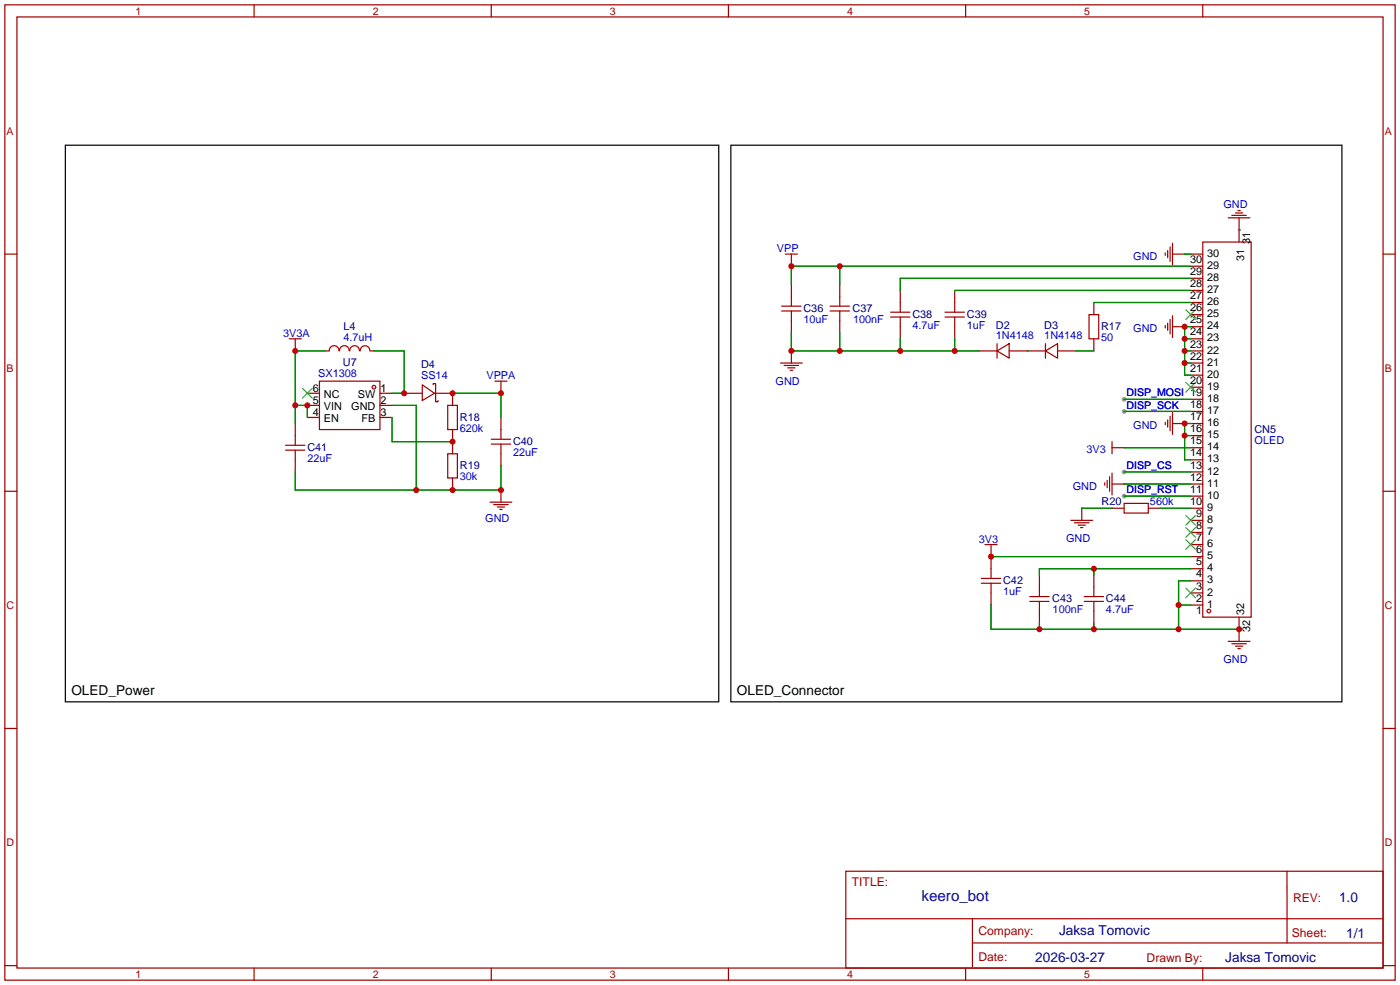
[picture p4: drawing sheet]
<svg xmlns="http://www.w3.org/2000/svg" width="294mm" height="207mm" viewBox="0 0 294 207" stroke-linecap="round" stroke-linejoin="round" font-family="sans-serif">
<g fill="#999">
<circle cx="236" cy="83.8" r=".51"/>
<circle cx="236" cy="86.4" r=".51"/>
<circle cx="236" cy="99.1" r=".51"/>
<circle cx="236" cy="104.1" r=".51"/>
</g>
<g fill="none" stroke="#a10000" stroke-width=".25">
<path d="M1 1h291.9v204.7h-291.9zM3.6 3.6h286.7v199.6h-286.7zM53.3 1v2.6M103.1 1v2.6M152.9 1v2.6M202.7 1v2.6M252.5 1v2.6M1 53.3h2.6M164.8 53.3h2.6M166.1 55.9h.1M166.1 53.3v2.6M166.1 59.7v4.6"/>
<path d="M176.3 59.7v4.6M244.6 53.1v.5M245.1 52.6v1.5M245.6 51.8v3.1M246.1 53.3h2.6M246.1 51.1v4.5M248.7 53.3h.1M249.9 53.3h2.6M249.9 58.4h2.6M249.9 55.9h2.6M252.5 50.8h10.1v78.7h-10.1zM257.8 45.7h4.6"/>
<path d="M258.6 45.2h3M259.3 44.7h1.6M259.8 44.2h.5M260.1 48.3h.1M260.1 45.7v5.1M290.3 53.3h2.6M60.7 71.1h2.5M62 73.7h.1M62 71.1v2.6M68.3 73.7h.8M69.1 73.6a1.01 1.01 0 0 1 1-1 1.01 1.01 0 0 1 1 1M71.3 73.6a1.01 1.01 0 0 1 1-1 1.01 1.01 0 0 1 1 1"/>
<path d="M73.4 73.6a1.01 1.01 0 0 1 1-1 1.01 1.01 0 0 1 1 1M75.6 73.6a1.01 1.01 0 0 1 1-1 1.01 1.01 0 0 1 1 1M77.7 73.7h.8M163.8 76.2h4.6M164.1 65.3h4M164.1 64.3h4M164.6 76.7h3M165.4 77.2h1.5M165.9 77.7h.5M166.1 73.7h.1M166.1 65.3v4.6M166.1 73.7v2.5"/>
<path d="M174.2 65.3h4.1M174.2 64.3h4.1M176.3 65.3v4.6M186.9 65.5h4.1M186.9 66.5h4.1M189 61v4.5M189 66.5v4.6M198.4 65.5h4M198.4 66.5h4M200.4 61v4.5M200.4 66.5v4.6M205.5 73.7h3.8"/>
<path d="M209.3 73.7l2.5-1.6v3.1zM209.3 72.1v3.1M211.8 73.7h7.7M219.5 73.7l2.5-1.6v3.1zM219.5 72.1v3.1M222 73.7h3.8M228.6 66h2v5.1h-2zM229.6 63.5v2.5M229.6 71.1v2.6M244.6 68.3v.5M245.1 67.8v1.5M245.6 67.1v3"/>
<path d="M246.1 66.3v4.6M246.1 68.6h2.6M248.7 68.6h.1M249.9 73.7h2.6M249.9 71.1h2.6M249.9 68.6h2.6M249.9 76.2h2.6M249.9 78.7h2.6M249.9 66h2.6M249.9 63.5h2.6M249.9 61h2.6M59.9 94.5h4.1"/>
<path d="M59.9 93.5h4.1M62 88.9v4.6M62 94.5v4.6M64.5 82.6h2.6M64.5 85.1h2.6M64.5 87.6h2.6M67.1 80h12.7v10.2h-12.7zM79.8 82.6h2.5M79.8 85.1h2.5M79.8 87.6h2.5M84.8 82.6h3.8M88.6 80.8l2.6 1.8-2.6 1.5z"/>
<path d="M90.9 80.8v-.3h.5v3.8h.5v-.2M91.2 82.6h3.8v2.5M94 85.1h2v5.1h-2zM94 95.3h2v5h-2zM95 90.2v5.1M103.1 93.2h4.1M103.1 92.2h4.1M103.9 80h2.5M105.2 82.6h.1M105.2 80v2.6M105.2 87.6v4.6M105.2 93.2v4.6"/>
<path d="M233.4 92.7v2.6M233.4 99.3v4.6M233.4 94h2.6M236 94h.1M244.6 88.6v.6M245.1 88.1v1.6M245.6 87.4v3M246.1 86.6v4.6M246.1 88.9h2.6M248.7 88.9h.1M249.9 88.9h2.6M249.9 94h2.6"/>
<path d="M249.9 99.1h2.6M249.9 96.5h2.6M249.9 91.4h2.6M249.9 86.4h2.6M249.9 83.8h2.6M249.9 81.3h2.6M1 103.1h2.6M95 100.3v2.6M102.9 105.4h4.5M103.6 105.9h3.1M104.4 106.4h1.5M104.9 106.9h.5"/>
<path d="M105.2 102.9h.1M105.2 102.9v2.5M206.8 114.3h2.5M208 116.8h.1M208 114.3v7.1M224.8 109.2h4.6M225.6 109.7h3M226.3 110.2h1.5M226.8 110.7h.5M227.1 106.7h.1M227.1 106.7v2.5M231.9 101.3v.6"/>
<path d="M232.4 100.8v1.6M232.9 100.1v3M233.4 101.6h2.6M233.4 106.7h2.6M236 105.7h5v2h-5zM236 101.6h.1M241 106.7h2.6M249.9 109.2h2.6M249.9 114.3h2.6M249.9 101.6h2.6M249.9 119.4h2.6M249.9 116.8h2.6"/>
<path d="M249.9 111.8h2.6M249.9 106.7h2.6M249.9 104.1h2.6M290.3 103.1h2.6M206 121.4h4.1M206 122.4h4.1M208 122.4v4.6M216.2 125.2h4M216.2 126.2h4M218.2 120.7v4.5M218.2 126.2v4.6M227.6 125.2h4"/>
<path d="M227.6 126.2h4M229.6 120.7v4.5M229.6 126.2v4.6M249.9 127h2.6M249.9 124.5h2.6M249.9 121.9h2.6M257.8 134.6h4.6M258.6 135.1h3M259.3 135.6h1.6M259.8 136.1h.5M260.1 132.1h.1M260.1 129.5v5.1"/>
<path d="M1 152.9h2.6M290.3 152.9h2.6M177.5 182.9h112.8v20.3h-112.8zM177.6 192.8h112.6M204.1 197.9h86.1M204.1 192.8v10.2M270.2 182.9v15M1 202.7h2.6M53.3 203.2v2.5M103.1 203.2v2.5M152.9 203.2v2.5M202.7 203.2v2.5"/>
<path d="M252.5 203.2v2.5M290.3 202.7h2.6"/>
<circle cx="78.5" cy="81.3" r=".38"/>
<circle cx="253.7" cy="128.3" r=".38"/>
</g>
<g fill="none" stroke="#3c3" stroke-width=".25">
<path d="M248.9 65l2.1 2.1M251 65l-2.1 2.1M63.5 81.5l2 2.1M65.5 81.5l-2 2.1M248.9 80.3l2.1 2M251 80.3l-2.1 2M248.9 113.3l2.1 2M248.9 110.7l2.1 2.1M248.9 108.2l2.1 2M251 113.3l-2.1 2M251 110.7l-2.1 2.1M251 108.2l-2.1 2"/>
<path d="M248.9 123.4l2.1 2.1M251 123.4l-2.1 2.1"/>
</g>
<path d="M13.7 30.5h137.2v116.8h-137.2zM153.4 30.5h128.3v116.8h-128.3z" fill="none" stroke="#000" stroke-width=".25"/>
<g fill="none" stroke="#008700" stroke-width=".25">
<path d="M176.3 55.9v3.8M248.7 53.3h1.2M249.9 58.4h-60.9v2.6M249.9 55.9h-83.8v3.8M260.1 48.3h.1M68.3 73.7h-6.3v15.2M78.5 73.7h6.3v8.9h-2.5M166.1 69.9v3.8h39.4M176.3 69.9v3.8M189 71.1v2.6M200.4 61h49.5M200.4 71.1v2.6"/>
<path d="M215.6 73.7h.1M225.8 73.7h3.8M229.6 63.5h20.3M248.7 73.7h1.2M248.7 71.1h1.2M248.7 76.2h1.2M249.9 68.6h-1.2v10.1h1.2M62 85.1h2.5v2.5M82.3 85.1h5.1v17.8M82.3 87.6v5.1h12.7M95 82.6h10.2v5M105.2 97.8v5.1h-43.2v-3.8"/>
<path d="M236 83.8h13.9M236 86.4h13.9M236 94h13.9M236 99.1h13.9M248.7 91.4h1.2M249.9 88.9h-1.2v7.6h1.2M208 116.8h41.9M227.1 106.7h6.3M229.6 119.4v1.3M236 101.6h13.9M236 104.1h13.9M243.6 106.7h6.3"/>
<path d="M249.9 119.4h-31.7v1.3M208 127v5.1h52.1M218.2 130.8v1.3M229.6 130.8v1.3M247.4 127h2.5M249.9 121.9h-2.5v10.2"/>
</g>
<g fill="#c00">
<circle cx="62" cy="73.7" r=".63"/>
<circle cx="62" cy="85.1" r=".63"/>
<circle cx="64.5" cy="85.1" r=".63"/>
<circle cx="84.8" cy="82.5" r=".63"/>
<circle cx="105.2" cy="82.5" r=".63"/>
<circle cx="95" cy="82.5" r=".63"/>
<circle cx="87.4" cy="102.9" r=".63"/>
<circle cx="95" cy="102.9" r=".63"/>
<circle cx="105.2" cy="102.9" r=".63"/>
<circle cx="95" cy="92.7" r=".63"/>
<circle cx="200.4" cy="73.7" r=".63"/>
<circle cx="189" cy="73.7" r=".63"/>
<circle cx="176.3" cy="73.7" r=".63"/>
<circle cx="166.1" cy="73.7" r=".63"/>
<circle cx="248.7" cy="71.1" r=".63"/>
<circle cx="248.7" cy="68.6" r=".63"/>
<circle cx="248.7" cy="73.7" r=".63"/>
<circle cx="248.7" cy="76.2" r=".63"/>
<circle cx="248.7" cy="88.9" r=".63"/>
<circle cx="248.7" cy="91.4" r=".63"/>
<circle cx="208" cy="116.8" r=".63"/>
<circle cx="229.6" cy="119.4" r=".63"/>
<circle cx="247.4" cy="127" r=".63"/>
<circle cx="247.4" cy="132.1" r=".63"/>
<circle cx="260.1" cy="132.1" r=".63"/>
<circle cx="229.6" cy="132.1" r=".63"/>
<circle cx="218.2" cy="132.1" r=".63"/>
<circle cx="176.3" cy="55.9" r=".63"/>
<circle cx="166.1" cy="55.9" r=".63"/>
</g>
<text font-size="3.2" fill="#000080" x="193.5" y="189.2">keero_bot</text>
<g font-size="2.9">
<text x="15" y="145.9">OLED_Power</text>
<text x="154.7" y="145.9">OLED_Connector</text>
</g>
<g font-size="2.9" fill="#000080">
<text x="281.1" y="189.4">1.0</text>
<text x="222.3" y="196.3">Jaksa Tomovic</text>
<text x="282.6" y="196.8">1/1</text>
<text x="217.3" y="201.9">2026-03-27</text>
<text x="257.2" y="201.8">Jaksa Tomovic</text>
</g>
<g font-size="2.5" fill="#a00000">
<text x="178.8" y="186">TITLE:</text>
<text x="271.4" y="189.4">REV:</text>
<text x="205.4" y="196.3">Company:</text>
<text x="271.2" y="196.7">Sheet:</text>
<text x="205.4" y="201.8">Date:</text>
<text x="240.7" y="201.9">Drawn By:</text>
</g>
<g font-size="2.3" fill="#00f">
<text x="256.8" y="43.6">GND</text>
<text x="163.1" y="53">VPP</text>
<text x="237.9" y="54.5">GND</text>
<text x="59.4" y="70.8">3V3A</text>
<text x="72.1" y="71.7">4.7uH</text>
<text x="168.7" y="67.7">10uF</text>
<text x="179.1" y="67.8">100nF</text>
<text x="191.5" y="69">4.7uF</text>
<text x="202.9" y="69">1uF</text>
<text x="209" y="71.2">1N4148</text>
<text x="219.2" y="71.2">1N4148</text>
<text x="231.1" y="71.6">50</text>
<text x="237.9" y="69.8">GND</text>
<text x="66.8" y="79.1">SX1308</text>
<text x="88.4" y="79.6">SS14</text>
<text x="102.1" y="79.7">VPPA</text>
<text x="162.8" y="80.7">GND</text>
<text x="96.5" y="90.6">620k</text>
<text x="107.7" y="95.7">22uF</text>
<text x="228" y="95.2">3V3</text>
<text x="237.9" y="90.1">GND</text>
<text x="263.4" y="93.1">OLED</text>
<text x="64.5" y="97">22uF</text>
<text x="96.5" y="100.8">30k</text>
<text x="225.2" y="102.8">GND</text>
<text x="241.4" y="106.1">560k</text>
<text x="101.9" y="109.6">GND</text>
<text x="205.5" y="113.9">3V3</text>
<text x="223.8" y="113.7">GND</text>
<text x="210.6" y="124.9">1uF</text>
<text x="221" y="128.7">100nF</text>
<text x="232.2" y="128.7">4.7uF</text>
<text x="256.8" y="139.1">GND</text>
</g>
<g font-size="2.3">
<text x="253.4" y="53.9">30</text>
<text x="262.4" y="51.2" transform="rotate(-90 262.4 51.2)">31</text>
<text x="249.8" y="57.7">29</text>
<text x="249.8" y="55.2">30</text>
<text x="253.4" y="59">28</text>
<text x="253.4" y="56.4">29</text>
<text x="261.1" y="54.8" transform="rotate(-90 261.1 54.8)">31</text>
<text x="249.8" y="65.3">26</text>
<text x="249.8" y="62.8">27</text>
<text x="249.8" y="60.2">28</text>
<text x="253.4" y="64.1">26</text>
<text x="253.4" y="61.5">27</text>
<text x="249.8" y="70.4">24</text>
<text x="249.8" y="67.9">25</text>
<text x="253.4" y="71.7">23</text>
<text x="253.4" y="69.1">24</text>
<text x="253.4" y="66.6">25</text>
<text x="249.8" y="75.5">22</text>
<text x="249.8" y="72.9">23</text>
<text x="253.4" y="76.8">21</text>
<text x="253.4" y="74.2">22</text>
<text x="65.7" y="82.3">6</text>
<text x="68" y="83.6">NC</text>
<text x="75.1" y="83.6">SW</text>
<text x="79.9" y="82.3">1</text>
<text x="249.8" y="80.6">20</text>
<text x="249.8" y="78">21</text>
<text x="253.4" y="81.8">19</text>
<text x="253.4" y="79.3">20</text>
<text x="65.7" y="87.4">4</text>
<text x="65.7" y="84.8">5</text>
<text x="68" y="88.6">EN</text>
<text x="68" y="86.1">VIN</text>
<text x="73.7" y="86.1">GND</text>
<text x="75.9" y="88.6">FB</text>
<text x="79.9" y="84.8">2</text>
<text x="79.9" y="87.4">3</text>
<text x="249.8" y="88.2">17</text>
<text x="249.8" y="85.6">18</text>
<text x="253.4" y="89.5">16</text>
<text x="253.4" y="86.9">17</text>
<text x="253.4" y="84.4">18</text>
<text x="249.8" y="95.8">14</text>
<text x="249.8" y="93.3">15</text>
<text x="249.8" y="90.7">16</text>
<text x="253.4" y="94.5">14</text>
<text x="253.4" y="92">15</text>
<text x="249.8" y="100.9">12</text>
<text x="249.8" y="98.3">13</text>
<text x="253.4" y="99.6">12</text>
<text x="253.4" y="97.1">13</text>
<text x="249.8" y="106">10</text>
<text x="249.8" y="103.4">11</text>
<text x="253.4" y="107.2">9</text>
<text x="253.4" y="104.7">10</text>
<text x="253.4" y="102.2">11</text>
<text x="251.1" y="113.6">7</text>
<text x="251.1" y="111">8</text>
<text x="251.1" y="108.5">9</text>
<text x="253.4" y="112.3">7</text>
<text x="253.4" y="109.8">8</text>
<text x="251.1" y="118.7">5</text>
<text x="251.1" y="116.1">6</text>
<text x="253.4" y="119.9">4</text>
<text x="253.4" y="117.4">5</text>
<text x="253.4" y="114.9">6</text>
<text x="251.1" y="123.7">3</text>
<text x="251.1" y="121.2">4</text>
<text x="253.4" y="125">2</text>
<text x="253.4" y="122.5">3</text>
<text x="251.1" y="128.8">1</text>
<text x="251.1" y="126.3">2</text>
<text x="253.4" y="127.6">1</text>
<text x="261.1" y="129.1" transform="rotate(-90 261.1 129.1)">32</text>
<text x="262.4" y="132.7" transform="rotate(-90 262.4 132.7)">32</text>
</g>
<g font-size="2.3" fill="#000080">
<text x="168.7" y="65.4">C36</text>
<text x="179" y="65.5">C37</text>
<text x="72.1" y="69.3">L4</text>
<text x="191.5" y="66.7">C38</text>
<text x="202.9" y="66.7">C39</text>
<text x="209" y="69">D2</text>
<text x="219.2" y="69">D3</text>
<text x="231.1" y="69.2">R17</text>
<text x="72" y="76.8">U7</text>
<text x="88.4" y="77.3">D4</text>
<text x="96.5" y="88.3">R18</text>
<text x="64.5" y="94.6">C41</text>
<text x="107.7" y="93.4">C40</text>
<text x="263.3" y="90.9">CN5</text>
<text x="96.5" y="98.5">R19</text>
<text x="231.3" y="106.1">R20</text>
<text x="210.6" y="122.6">C42</text>
<text x="220.9" y="126.4">C43</text>
<text x="232.2" y="126.4">C44</text>
</g>
<g font-size="2.2" fill="#a00000">
<text x="28.4" y="3.1">1</text>
<text x="78.2" y="3.1">2</text>
<text x="128" y="3.1">3</text>
<text x="177.8" y="3.1">4</text>
<text x="227.6" y="3.1">5</text>
<text x="1.4" y="28.3">A</text>
<text x="290.7" y="28.3">A</text>
<text x="1.4" y="78.1">B</text>
<text x="290.7" y="78.1">B</text>
<text x="1.4" y="127.9">C</text>
<text x="290.7" y="127.9">C</text>
<text x="1.4" y="177.7">D</text>
<text x="290.7" y="177.7">D</text>
<text x="28.4" y="205.2">1</text>
<text x="78.2" y="205.2">2</text>
<text x="128" y="205.2">3</text>
<text x="177.8" y="205.2">4</text>
<text x="227.6" y="205.2">5</text>
</g>
<g font-size="2.2" fill="#00f">
<text x="236.5" y="83.2">DISP_MOSI 19</text>
<text x="236.5" y="85.7">DISP_SCK</text>
<text x="236.5" y="98.4">DISP_CS</text>
<text x="236.5" y="103.5">DISP_RST</text>
</g>
</svg>
